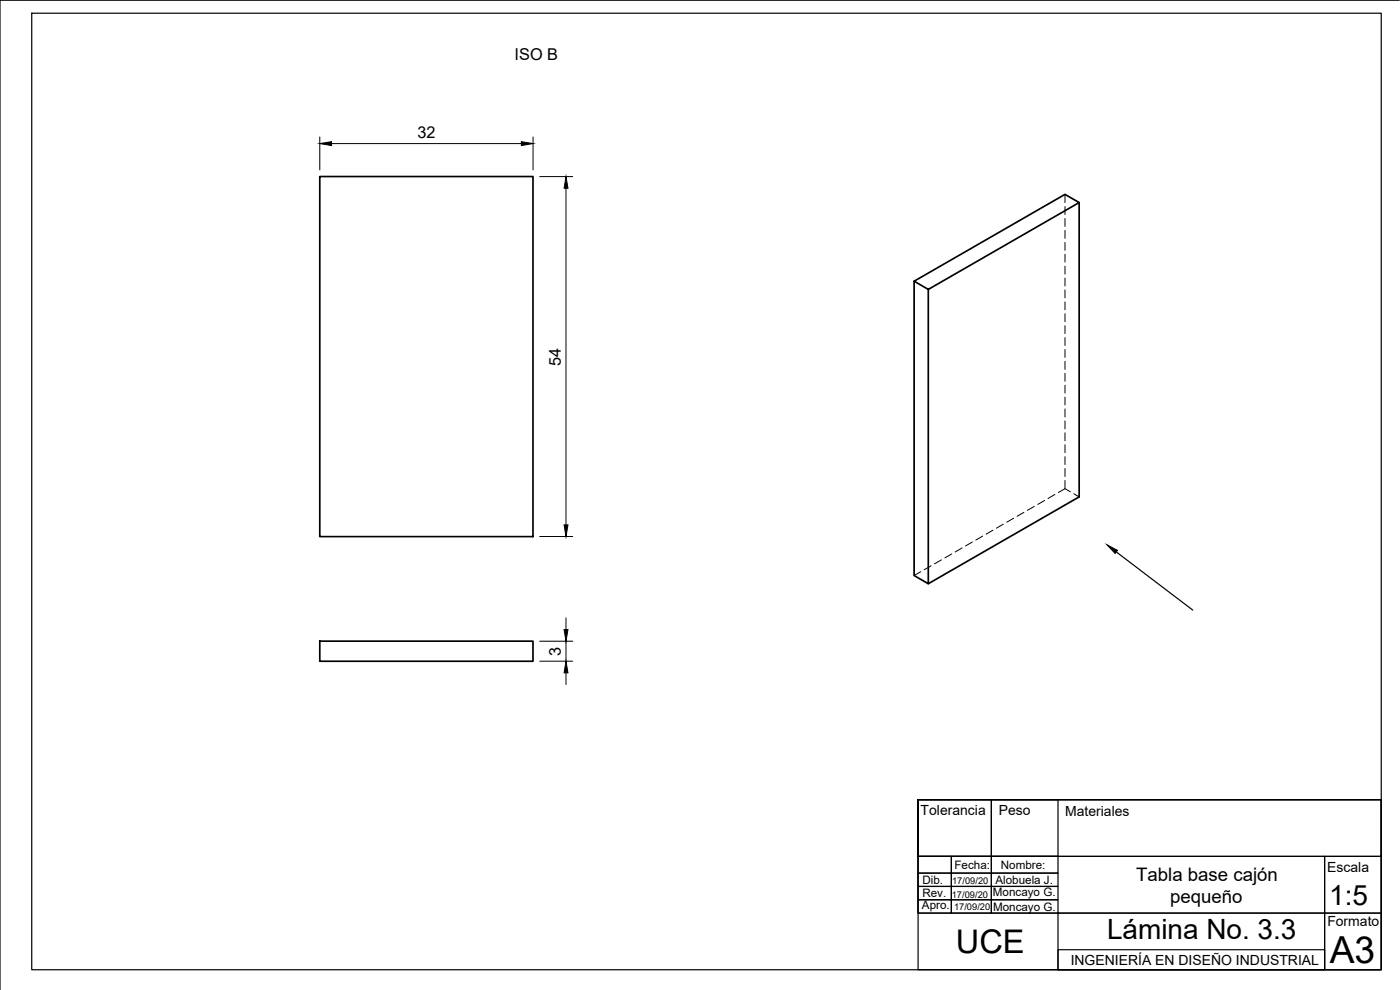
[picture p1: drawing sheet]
<svg xmlns="http://www.w3.org/2000/svg" width="420mm" height="297mm" viewBox="0 0 420 297" stroke-linecap="round" stroke-linejoin="round" font-family="sans-serif">
<!-- layer: Visible -->
<path d="M96 53h64v108h-64zM323.9 60.8v88.3l-45.3 26M274.3 84.4l45.3-26.1 4.3 2.5-45.3 26-4.3-2.4v88.3l4.3 2.4v-88.3M96 192.4h64v6h-64z" fill="none" stroke="#000" stroke-width=".51"/>
<!-- layer: Hidden -->
<g fill="none" stroke="#000" stroke-width=".3">
<path d="M319.6 58.3v2.5M319.6 62v2.4M319.6 65.6v2.4M319.6 69.1v2.4M319.6 72.7v2.4M319.6 76.3v2.4M319.6 79.8v2.4M319.6 83.4v2.4M319.6 87v2.4M319.6 90.6v2.3M319.6 94.1v2.4M319.6 97.7v2.4"/>
<path d="M319.6 101.3v2.4M319.6 104.9v2.3M319.6 108.4v2.4M319.6 112v2.4M319.6 115.6v2.3M319.6 119.2v2.3M319.6 122.7v2.4M319.6 126.3v2.4M319.6 129.9v2.4M319.6 133.4v2.4M319.6 137v2.4M298 159.1l-2 1.2"/>
<path d="M301.1 157.3l-2.1 1.2M304.2 155.5l-2 1.2M307.3 153.7l-2.1 1.2M310.4 151.9l-2.1 1.2M313.5 150.2l-2.1 1.1M316.6 148.4l-2.1 1.2M319.6 144.2v2.4l-2 1.2M319.6 140.6v2.4M319.6 146.6l1.6 1M322.3 148.2l1.6 .9M276.3 171.5l-2 1.2M279.4 169.8l-2 1.1"/>
<path d="M282.5 168l-2 1.2M285.6 166.2l-2 1.2M288.7 164.4l-2 1.2M291.8 162.6l-2 1.2M294.9 160.9l-2 1.1"/>
</g>
<!-- layer: Sketch1 -->
<g fill="none" stroke="#000" stroke-width=".36">
<path d="M9.5 4h405v287h-405zM420 .1h-420v296.9M335 165.6l23 17.5M275.5 240h22v16.9h-22zM275.5 240h139v51h-139v-51v16.9h139v-16.9zM297.5 240h20v16.9h-20zM275.5 256.9h10v5.1h-10zM275.5 256.9h122v17.1h-122zM285.5 256.9h12v5.1h-12zM297.5 256.9h20v5.1h-20zM397.5 256.9h17v17.1h-17zM275.5 270h10v4h-10z"/>
<path d="M275.5 266h10v4h-10zM275.5 262h10v4h-10zM285.5 270h12v4h-12zM285.5 266h12v4h-12zM285.5 262h12v4h-12zM297.5 270h20v4h-20zM297.5 266h20v4h-20zM297.5 262h20v4h-20zM317.5 274h80v17h-80zM397.5 274h17v17h-17zM317.5 285h80v6h-80z"/>
</g>
<path d="M332.2 163.5l3.2 1.6-.7 1z" fill="#000" stroke="#000" stroke-width=".3"/>
<!-- layer: Dimensions -->
<path d="M96 41.1v9.9M99.5 43.1h57M160 41.1v9.9M162 53h9.9M169.9 56.5v101M162 161h9.9M162 198.4h9.9M162 192.4h9.9M169.9 185.4v3.5M169.9 192.4v6M169.9 201.9v3.5" fill="none" stroke="#000" stroke-width=".3"/>
<path d="M96 43.1l3.5-.6v1.2zM156.5 42.5l3.5 .6-3.5 .6zM169.9 53l.6 3.5h-1.2zM169.3 157.5h1.2l-.6 3.5zM169.3 188.9h1.2l-.6 3.5zM169.9 198.4l.6 3.5h-1.2z" fill="#000" stroke="#000" stroke-width=".3"/>
<text font-size="11.2" x="399.1" y="289">A3</text>
<text font-size="9.8" x="286.9" y="285.9">UCE</text>
<g font-size="8.4">
<text x="398.9" y="271.5">1:5</text>
<text x="332.2" y="281.7">Lámina No. 3.3</text>
</g>
<g font-size="5.6">
<text x="341" y="264.3">Tabla base cajón</text>
<text x="351.2" y="271">pequeño</text>
</g>
<g font-size="4.9">
<text x="154.5" y="18">ISO B</text>
<text x="125.3" y="41.5">32</text>
<text x="168.3" y="109.7" transform="rotate(-90 168.3 109.7)">54</text>
<text x="168.3" y="196.7" transform="rotate(-90 168.3 196.7)">3</text>
</g>
<g font-size="4.2">
<text x="276.3" y="244.4">Tolerancia</text>
<text x="299.7" y="244.5">Peso</text>
<text x="319.7" y="244.8">Materiales</text>
<text x="398.3" y="261.7">Escala</text>
<text x="398.4" y="277.9">Formato</text>
<text x="321.3" y="289.5">INGENIERÍA EN DISEÑO INDUSTRIAL</text>
</g>
<g font-size="3.5">
<text x="286.4" y="260.8">Fecha:</text>
<text x="300.4" y="260.7">Nombre:</text>
<text x="276.8" y="269.2">Rev.</text>
<text x="276.8" y="265.2">Dib.</text>
<text x="298" y="268.9">Moncayo G.</text>
<text x="298.7" y="265.1">Alobuela J.</text>
<text x="276.7" y="272.6">Apro.</text>
<text x="298" y="273.5">Moncayo G.</text>
</g>
<g font-size="2.8">
<text x="285.6" y="269.3">17/09/20</text>
<text x="285.8" y="265.2">17/09/20</text>
<text x="286.3" y="273">17/09/20</text>
</g>
</svg>
